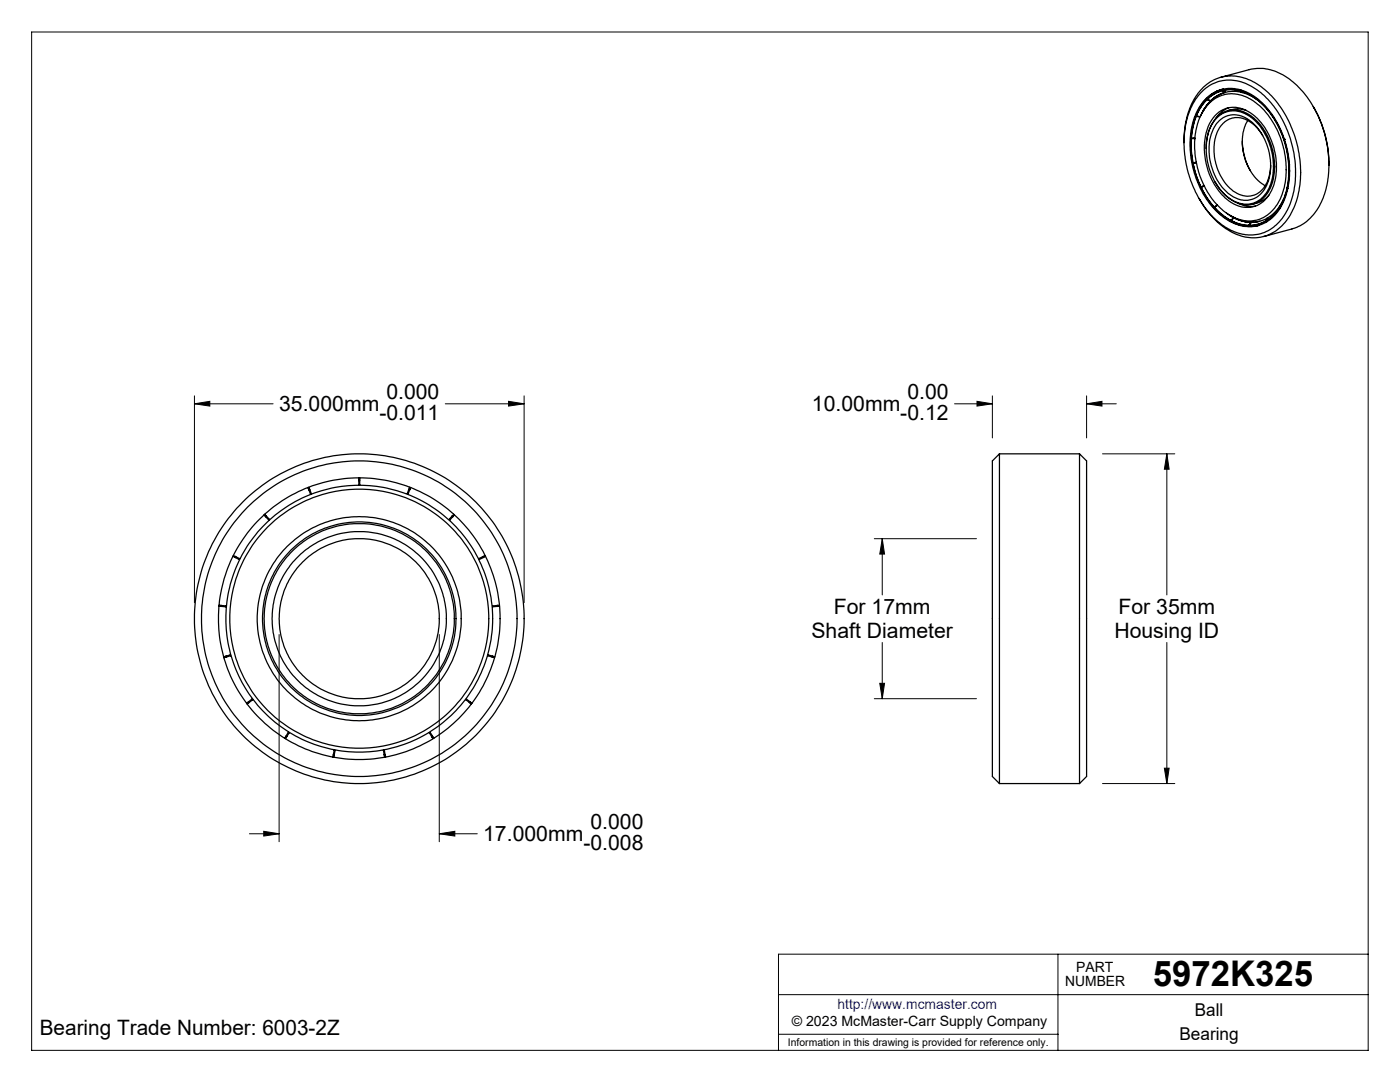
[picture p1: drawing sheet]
<svg xmlns="http://www.w3.org/2000/svg" width="279mm" height="216mm" viewBox="0 0 279 216" stroke-linecap="round" stroke-linejoin="round" font-family="sans-serif">
<g fill="none" stroke="#000" stroke-width=".2">
<path d="M6.3 6.4h266.7v203.2h-266.7zM38.8 79v41.3M104.6 79v41.3M198 79v8.4M216.9 79v8.4M38.8 80.6l3.1-.5v.9zM38.8 80.6h15.7M88.9 80.6h15.7M101.5 80.1l3.1 .5-3.1 .4zM190.5 80.6h7.5M195 80.1l3 .5-3 .4zM216.9 80.6l3-.5v.9z"/>
<path d="M216.9 80.6h5.9M220 90.6h14.5M232.9 90.6l.4 3h-.9zM232.9 90.6v28.1M174.5 107.5h20.4M176.1 107.5l.4 3.1h-.9zM176.1 107.5v11.2M55.7 126.6v41.4M87.7 126.6v41.4M174.5 139.4h20.4M175.6 136.3h.9l-.4 3.1zM176.1 128.2v11.2"/>
<path d="M232.9 128.2v28.2M220 156.4h14.5M232.4 153.3h.9l-.4 3.1zM49.8 166.4h5.9M52.6 165.9l3.1 .5-3.1 .4zM87.7 166.4l3.1-.5v.9zM87.7 166.4h7.5M155.4 198.5h117.6M211.1 190.4v19.2M273 190.4h-117.6v19.2M155.4 206.4h55.7"/>
</g>
<path d="M38.8 80.6l3.1-.5v.9zM101.5 80.1l3.1 .5-3.1 .4zM52.6 165.9l3.1 .5-3.1 .4zM87.7 166.4l3.1-.5v.9zM195 80.1l3 .5-3 .4zM216.9 80.6l3-.5v.9zM176.1 107.5l.4 3.1h-.9zM175.6 136.3h.9l-.4 3.1zM232.9 90.6l.4 3h-.9zM232.4 153.3h.9l-.4 3.1z" fill="#000"/>
<g fill="none" stroke="#000" stroke-width=".25">
<path d="M239.6 18.6a8 8 0 0 1 11-.9 19.6 19.6 0 0 1 7.7 13.5 16.2 16.2 0 0 1-2.8 12.8 8 8 0 0 1-10.7 1.5 19 19 0 0 1-7.9-12.2 17.9 17.9 0 0 1 1.7-13.5zM240.8 19.6a7.4 7.4 0 0 1 9.7-.2 18.8 18.8 0 0 1 6.8 16.4 10.6 10.6 0 0 1-4.9 8.7 8 8 0 0 1-9-1.8 18.8 18.8 0 0 1-4.8-19.8l.8-1.6zM240.8 19.8l-1.3 1.7-.8 1.6M240.8 19.8l.1 .1M240.9 19.9l-1 1.2-1.1 2M240.9 19.9l.6 .2M240.9 19.8h.1M240.9 19.8l.6 .3M241 19.6h.1M241 19.6l-1.4 1.8M241 19.6l-.2 .2M241.1 19.5l-.2 .3"/>
<path d="M242.9 18.2v.1M242.9 18.2l-.1 .1M243.2 19a7.5 7.5 0 0 0-3 3.1M243.7 15.4l5.6-1.5a10.2 10.2 0 0 1 9.6 3.2 22.9 22.9 0 0 1 6.3 15.8M243.9 17.9a8.4 8.4 0 0 0-5.6 6.2 18.8 18.8 0 0 0 6.2 19.4 8.2 8.2 0 0 0 6.6 1.5M243.9 18.1l-1.9 .8-1.1 .9M243.9 18.1l.5 .3M243.9 18v.1M243.9 18l-1.4 .6-1.6 1.2M243.9 17.8l-1.6 .8-1.2 .9M244 18.1l1.8-.2 1.6 .2M244 18.1l.4 .3"/>
<path d="M244 18l1.9-.2 1.5 .3M244 18v.1M244.1 17.8l-.2 .2M244.2 17.8l-.2 .2M244.4 18.3v.1M244.5 18.5a7.4 7.4 0 0 0-4.6 4M247.4 18.1l.5 .3M247.4 18.1h.1M247.5 18.2l.4 .2M247.5 18.2l2 .8 1.5 1M247.5 18.1l1.9 .7 1.6 1.1M247.5 18.1v.1"/>
<path d="M247.6 17.9l-.2 .2M247.6 18l-.1 .1M247.9 18.4h.1M250.9 19.9a6.9 6.9 0 0 0-10.1 1.2l-1.2 2.1M251 20h.1M251 19.9v.1M251 19.9l1.6 1.5 1.4 1.9M251.1 19.8l-.1 .1M251.1 19.9h-.1M236.3 28.5a15 15 0 0 1 4.1-11.3 8.5 8.5 0 0 1 10.8-.2 21.1 21.1 0 0 1 8.2 14.9 16.8 16.8 0 0 1-3 12.6 8.3 8.3 0 0 1-11.5 1.3 17.3 17.3 0 0 1-5.6-6.2M237.7 27.6v2.8l.4 2.1M237.8 27.7v2.5l.3 2.3"/>
<path d="M237.8 27.6h.7M237.8 27.6v.1M238.1 32.6l.7 2.8 .8 1.9M238.1 32.6h.1M238.1 32.6l.7 2.6 .9 2.1M238.2 32.6h-.1M238.2 27.6l.3 .1h-.7M238.3 32.5h.1M238.3 32.5h.5l-.7 .1M238.3 32.5l-.1 .1M238.7 23.2l-.8 2.7-.1 1.7M238.7 23.2h.1"/>
<path d="M238.7 32.3l-.6 .2M238.7 23.2l-.6 1.9-.3 2.5M238.7 23.2l.7 .2M238.7 23.1h.1M238.7 23.1v.1M238.8 23.1l.6 .3M239.3 23.2l.1 .2M239.6 37.3h.2M239.7 37.3h-.1M239.7 37.4l1.1 2 1.5 1.9M239.7 37.4l1.1 1.9 1.5 2M240 37.3l.3-.3-.6 .3"/>
<path d="M240.3 37.1l-.6 .3M240.7 29.6a7.8 7.8 0 0 1 3.4-7.2 5.6 5.6 0 0 1 6.7 1.7 12.8 12.8 0 0 1 2.6 13.7 5.1 5.1 0 0 1-8.3 1.6l-.5-.4a9.4 9.4 0 0 1-2.1-2.7M241.3 20.7a6.7 6.7 0 0 1 9.1-.4 17 17 0 0 1 6.2 14.5 10 10 0 0 1-4.5 8.6 7.5 7.5 0 0 1-8.5-1.8 17.4 17.4 0 0 1-4.1-18.3l1.1-1.9zM241.4 20l.1 .1M242.6 23a5.3 5.3 0 0 1 7.5-.1 13.6 13.6 0 0 1 3.7 15.1 5.4 5.4 0 0 1-8.8 1.9 13.5 13.5 0 0 1-3.6-15.3zM242.8 23.6a4.9 4.9 0 0 1 6.9-.2l.1 .1a12.6 12.6 0 0 1 3.4 14.2 5 5 0 0 1-8.2 1.6 12.7 12.7 0 0 1-3.4-14zM243.3 24.1a4.7 4.7 0 0 1 6.5 .2l1.4 1.5 1.3 2.2a10.4 10.4 0 0 1-.4 10.1 4.5 4.5 0 0 1-6.7 .7l-.5-.4a11.6 11.6 0 0 1-2.7-12.8zM245.3 21.5a5.9 5.9 0 0 0-2.7 2.1M247.9 28.2l.3 2.5 .5 1.7 .8 1.6M248.7 22a5.1 5.1 0 0 0-2.9-.1l-.8 .2M249 24l-.5 1.1a10.5 10.5 0 0 0 3.8 11.8l.2 .1M251 20l1.7 1.6 1.3 1.7"/>
<path d="M252 27.1l-.5-.8a5.4 5.4 0 0 0-5.7-2.7 5.6 5.6 0 0 0-3.5 5.4v1.4l.2 1.6 .6 2 .7 1.5a6.2 6.2 0 0 0 5.7 3.6 5 5 0 0 0 3.9-4.4l.2-1.8M253.2 38.9a4.9 4.9 0 0 1-2.4 1.6l-.8 .2M254 23.3l.1 .1M254.1 23.4l1 1.9 1.1 2.5M254.1 23.4l1.2 2.1 .9 2.3M254.1 23.4h.1M254.1 23.2l-.1 .1M254.2 23.3l-.1 .1M256.2 39.7a7 7 0 0 1-8.3 4.4l-1.7-.6-1.4-1M256.2 27.8h.1M256.3 27.9l.9 4.9M256.3 27.9l.4 1.5 .5 3.4"/>
<path d="M256.3 27.8v.1M256.3 27.8h.1M256.8 37.6l-.6 2.2-.9 1.7M256.8 37.6h.1M256.9 37.5v.1M256.9 37.5l-.1 .1M256.9 37.6l-.6 2.1-1 1.8M256.9 37.6h.1M257.2 32.8v2.1l-.3 2.6M257.2 32.8h.1M257.2 32.8v2.5l-.3 2.3M257.3 32.7l-.1 .1"/>
<path d="M262.1 21.3a22.3 22.3 0 0 1 3.1 11.6M265.2 32.9a14.7 14.7 0 0 1-4.1 11l-.9 .7-1.3 .7-6.7 1.9M242.3 41.3l.1 .1M242.3 41.3h.1M242.4 41.4l1.6 1.6 1.6 1M242.4 41.4l1.9 1.7 1.3 .9M242.9 40.9l-.5 .5M242.9 40.9l-.6 .4M242.9 40.9l-.1 .2M245.4 42.9a7.4 7.4 0 0 0 6 1.3M245.6 44l.3 .2M245.6 44h.1"/>
<path d="M245.7 44.1l1.9 .8 1.9 .3M245.7 44l2 .8 1.5 .1M245.7 44.1l2 .7 1.5 .2M245.7 44v.1M245.8 43.1a8 8 0 0 0 4.2 1.2M245.9 44.2h.1M246.1 43.5l-.4 .5M246.1 43.5l-.5 .5M246.1 43.5v.1M247.2 40.6a5.4 5.4 0 0 0 3.3 .5M249.2 45l.3 .2M249.2 44.9v.1"/>
<path d="M249.3 44.9v.1M249.5 45.2h.1M249.6 44.5l-.3 .4M249.6 44.5l-.4 .4M249.6 44.5h.1M250 45.2h.1M251.2 45l-1.1 .2-.8-.2M252.6 44.1l-2 .7-1.3 .1M252.6 44.1v.1M252.6 44.2l-1.4 .6-1.9 .2M252.6 44.2h.2M252.6 44.1h.1"/>
<path d="M252.7 44.1l.2 .1M252.8 43.6l-.2 .5M252.8 43.6v.1M255.2 41.5l-1.3 1.7-1.3 .9M255.2 41.5l.1 .1M255.3 41.5h.1M255.3 41.6l-1.4 1.7-1.2 .8M255.3 41.6h.1M255.3 41.5l.1 .1M255.4 41.1l-.1 .4M255.4 41.1l-.2 .4M255.4 41.1h.1"/>
<path d="M61.6 97.2l.5 1.3-.2 .1-.4-1.3M71.6 95.4v1.3h.2v-1.3M81.8 97.2l-.5 1.3 .2 .1 .5-1.3M199.5 90.6v65.8M199.5 90.6l-1.5 1.4v62.9l1.5 1.5M199.5 90.6h15.9M215.4 90.6l1.5 1.4v62.9l-1.5 1.5M215.4 90.6v65.8M46.6 110.8l1.2 .7-.2 .1-1.1-.6M52.8 102.6l1 1-.2 .2-.9-1.1M90.6 102.6l-.9 .9v.3l1-1.1M96.8 110.8l-1.2 .6v.2l1.3-.6"/>
<path d="M43.7 120.8l1.4 .1v.1h-1.4M44.6 131.1l1.4-.4v.1l-1.3 .4M98.7 131.1l-1.3-.4v.1l1.3 .4M99.7 120.8l-1.4 .1v.2l1.4-.1M49.2 140.3l1.1-.8v.2l-1 .8M56.8 147.3l.7-1.1h.2l-.7 1.2M66.4 151.1l.3-1.4 .2 .1-.3 1.3M76.9 151.1l-.3-1.4-.1 .1 .3 1.3M86.6 147.3l-.8-1.1h-.1l.7 1.2M94.2 140.3l-1.1-.8-.1 .1 1.1 .9M199.5 156.4h15.9"/>
<circle cx="71.7" cy="123.5" r="28.1"/>
<circle cx="71.7" cy="123.5" r="16"/>
<circle cx="71.7" cy="123.5" r="19"/>
<circle cx="71.7" cy="123.5" r="20.3"/>
<circle cx="71.7" cy="123.5" r="25.8"/>
<circle cx="71.7" cy="123.5" r="26.6"/>
<circle cx="71.7" cy="123.4" r="31.5"/>
<circle cx="71.7" cy="123.5" r="19.3"/>
<circle cx="71.7" cy="123.5" r="17.4"/>
<circle cx="71.7" cy="123.5" r="32.9"/>
</g>
<text font-size="7.1" x="230.1" y="196.8">5972K325</text>
<g font-size="4.2">
<text x="55.7" y="81.9">35.000mm</text>
<text x="75.7" y="83.8">-0.011</text>
<text x="77.1" y="79.6">0.000</text>
<text x="162" y="81.9">10.00mm</text>
<text x="179.7" y="83.8">-0.12</text>
<text x="181.1" y="79.6">0.00</text>
<text x="166.4" y="122.5">For 17mm</text>
<text x="223.2" y="122.5">For 35mm</text>
<text x="162" y="127.2">Shaft Diameter</text>
<text x="222.4" y="127.2">Housing ID</text>
<text x="96.4" y="167.7">17.000mm</text>
<text x="117.8" y="165.4">0.000</text>
<text x="116.4" y="169.6">-0.008</text>
<text x="7.9" y="206.5">Bearing Trade Number: 6003-2Z</text>
</g>
<g font-size="3.5">
<text x="238.5" y="202.8">Ball</text>
<text x="235.4" y="207.5">Bearing</text>
</g>
<g font-size="2.8">
<text x="212.6" y="196.8">NUMBER</text>
<text x="214.8" y="194">PART</text>
<text x="158" y="204.8">© 2023 McMaster-Carr Supply Company</text>
</g>
<text font-size="2.8" fill="#00f" x="167.1" y="201.4">http://www.mcmaster.com</text>
<text font-size="2.1" x="157.3" y="208.6">Information in this drawing is provided for reference only.</text>
</svg>
